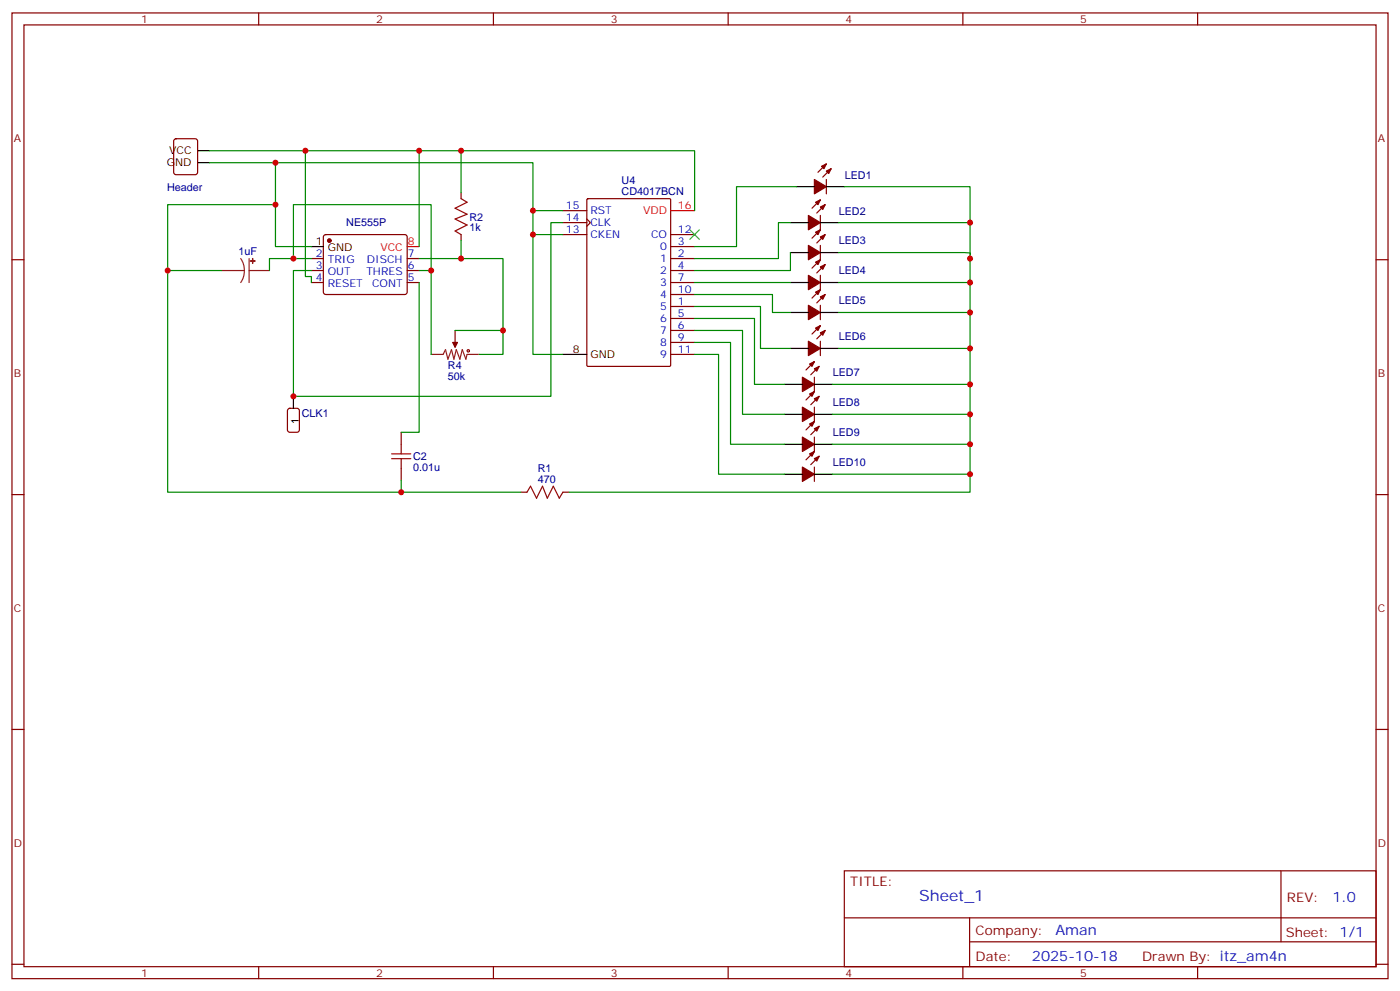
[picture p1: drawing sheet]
<svg xmlns="http://www.w3.org/2000/svg" width="412mm" height="292mm" viewBox="0 0 412 292" stroke-linecap="round" stroke-linejoin="round" font-family="sans-serif">
<g fill="none" stroke="#870000" stroke-width=".35">
<path d="M3.5 3.8h405.4v284.3h-405.4zM7.1 7.3h398.2v277.3h-398.2zM76.2 3.8v3.5M145.3 3.8v3.5M214.5 3.8v3.5M283.6 3.8v3.5M352.8 3.8v3.5M51.4 41.1l.5-.2h5.6l.7 .4v9.4l-.5 .7h-5.8l-.7-.4v-9.4zM135.8 56.7v1.8M172.9 58.7l.3-.2h24l.3 .2 .1 48.8-.2 .3-24.2 .1-.3-.2zM241.7 58.8l-2.5 2.5M243.4 52.8v4.3"/>
<path d="M243.4 48.3l-2.5 2.4M244.8 49.7l-2.4 2.4M3.5 76.5h3.6M91.7 76.1h3.5M91.7 79.7h3.5M95.5 69.3l.5-.2h23.2l.5 .2 .2 .5v16.5l-.7 .4-23.5-.1-.5-.6v-16.2zM119.9 76.1h3.6M119.9 79.7h3.6M135.8 69.1v1.7M165.8 69.1h7.1M165.8 62h7.1M165.8 65.5h7.1"/>
<path d="M172.9 64.5l1 1-1 1.1M197.6 76.1h7M197.6 79.7h7M197.6 72.6h7M197.6 69.1h7M241.7 63.4v4.3l-2.5 2.4M241.7 72.2v4.3l-2.5 2.5M243.1 77.9l-2.5 2.5M243.1 69.1l-2.5 2.4M243.1 60.3l-2.5 2.4M405.3 76.5h3.6M91.7 83.2h3.5"/>
<path d="M119.9 83.2h3.6M134.1 97.3v3.5M197.6 83.2h7M197.6 90.2h7M197.6 93.8h7M197.6 97.3h7M197.6 86.7h7M241.7 81.1v4.2l-2.5 2.5M241.7 89.9v4.2M241.7 95.9l-2.5 2.5M243.1 97.3l-2.5 2.5M243.1 86.7l-2.5 2.5"/>
<path d="M197.6 100.8h7M197.6 104.4h7M239.9 111.1v4.2l-2.5 2.5M239.9 119.9v4.2l-2.5 2.5M239.9 106.5l-2.5 2.4M241.3 116.7l-2.5 2.5M241.3 107.9l-2.5 2.4M241.7 100.5v4.2M118.2 127.3v3.5M118.2 137.9v3.5M239.9 128.7v4.2l-2.5 2.5M239.9 137.5v4.2"/>
<path d="M241.3 134.3l-2.5 2.5M241.3 125.5l-2.5 2.5M3.5 145.6h3.6M153.5 144.9h1.7M165.8 144.9h1.8M405.3 145.6h3.6M3.5 214.8h3.6M405.3 214.8h3.6M248.7 256.4h156.6v28.2h-156.6zM377.3 256.4v20.9M248.7 270.2h156.5M285.6 277.3h119.6"/>
<path d="M285.6 270.2v14.2M3.5 283.9h3.6M76.2 284.6v3.5M145.3 284.6v3.5M214.5 284.6v3.5M283.6 284.6v3.5M352.8 284.6v3.5M405.3 283.9h3.6"/>
</g>
<g fill="#870000" stroke="#870000" stroke-width=".35">
<path d="M238.5 133.6l1.4-.7-.7 1.4z"/>
<path d="M239.9 135l1.4-.7-.7 1.4z"/>
<path d="M236.4 137.5l3.5 2.1-3.5 2.1z"/>
<path d="M238.5 124.8l1.4-.7-.7 1.4z"/>
<path d="M239.9 126.2l1.4-.7-.7 1.4z"/>
<path d="M236.4 128.7l3.5 2.1-3.5 2.1z"/>
<path d="M238.5 116l1.4-.7-.7 1.4z"/>
<path d="M239.9 117.4l1.4-.7-.7 1.4z"/>
<path d="M236.4 119.9l3.5 2.1-3.5 2.1z"/>
<path d="M238.5 107.2l1.4-.7-.7 1.4z"/>
<path d="M239.9 108.6l1.4-.7-.7 1.4z"/>
<path d="M236.4 111.1l3.5 2.1-3.5 2.1z"/>
<path d="M240.2 96.6l1.5-.7-.8 1.4z"/>
<path d="M241.7 98l1.4-.7-.7 1.4z"/>
<path d="M238.1 100.5l3.6 2.1-3.6 2.1z"/>
<path d="M240.2 86l1.5-.7-.8 1.4z"/>
<path d="M241.7 87.4l1.4-.7-.7 1.4z"/>
<path d="M238.1 89.9l3.6 2.1-3.6 2.1z"/>
<path d="M240.2 77.2l1.5-.7-.8 1.4z"/>
<path d="M241.7 78.6l1.4-.7-.7 1.4z"/>
<path d="M238.1 81.1l3.6 2.1-3.6 2.1z"/>
<path d="M240.2 68.4l1.5-.7-.8 1.4z"/>
<path d="M241.7 69.8l1.4-.7-.7 1.4z"/>
<path d="M238.1 72.2l3.6 2.2-3.6 2.1z"/>
<path d="M240.2 59.5l1.5-.7-.8 1.5z"/>
<path d="M241.7 61l1.4-.7-.7 1.4z"/>
<path d="M238.1 63.4l3.6 2.1-3.6 2.2z"/>
<path d="M242 49l1.4-.7-.7 1.4z"/>
<path d="M243.4 50.4l1.4-.7-.7 1.4z"/>
<path d="M239.9 52.8l3.5 2.2-3.5 2.1z"/>
<path d="M133.3 100.8h1.5l-.7 1.4z"/>
<circle cx="97" cy="70.8" r=".53"/>
</g>
<g fill="none" stroke="#000" stroke-width=".35">
<path d="M58.2 47.9h3.5M58.2 44.4h3.5M234.6 55h5.3M243.4 55h5.3M91.7 72.6h3.5M232.8 74.4h5.3M232.8 65.5h5.3M241.7 74.4h5.2M241.7 65.5h5.2M232.8 92h5.3M232.8 83.2h5.3M241.7 92h5.2"/>
<path d="M241.7 83.2h5.2M86.4 116.7v3.5M165.8 104.4h7.1M231.1 113.2h5.3M232.8 102.6h5.3M239.9 113.2h5.3M241.7 102.6h5.2M231.1 139.6h5.3M231.1 130.8h5.3M231.1 122h5.3M239.9 139.6h5.3M239.9 130.8h5.3"/>
<path d="M239.9 122h5.3"/>
</g>
<path d="M119.9 72.6h3.6M197.6 62h7" fill="none" stroke="#f00" stroke-width=".35"/>
<path d="M65.3 79.7h6.7M70.9 76.1l.8 1.7 .3 1.9M72 79.7l-.3 1.8-.8 1.7M73.4 79.7h6M73.4 76.1v7.1M127 104.4h3.5l.7-1.5 .7 2.9 1.1-2.9 .7 2.9 .7-2.9 1.1 2.9 .7-2.9 1 2.9 .4-1.4h3.5M134.1 100.8v1.4" fill="none" stroke="#8c2424" stroke-width=".35"/>
<g fill="#8c2424" stroke="#8c2424" stroke-width=".35">
<path d="M74.4 76.1v1.4z"/>
<path d="M73.7 76.8l1.4 .1z"/>
</g>
<g fill="none" stroke="#a10000" stroke-width=".35">
<path d="M135.8 58.5l1.8 1-3.5 1.8 3.5 1.8-3.5 1.4 3.5 1.8-3.5 1.7 1.7 1.1M115.4 133.6h5.6M115.4 135h5.6M118.2 130.8v2.8M118.2 135v2.9M155.2 144.9l1.1-1.7 1.7 3.5 1.8-3.5 1.4 3.5 1.8-3.5 1.7 3.5 1.1-1.8"/>
<circle cx="137.9" cy="103.3" r=".35"/>
</g>
<path d="M84.9 120.4l.5-.2h2.1l.6 .5 .1 5.9-.5 .6-2.3 .1-.7-.5v-5.9z" fill="none" stroke="#900" stroke-width=".35"/>
<path d="M203.2 67.7l2.8 2.8M206 67.7l-2.8 2.8" fill="none" stroke="#3c3" stroke-width=".35"/>
<g fill="none" stroke="#008700" stroke-width=".35">
<path d="M61.7 44.4h142.9v17.6M61.7 47.9h95.3v21.2h8.8M81.1 47.9v12.4h-31.7v19.4h15.9M90 44.4v37h1.7v1.8M123.5 44.4v28.2M135.8 44.4v12.3M234.6 55h-17.6v17.6h-12.4M248.7 55h37.1v89.9h-118.2M49.4 79.7v65.2h104.1M81.1 60.3v12.3h10.6M86.4 76.1v-15.8h40.6v44.1M91.7 76.1h-12.3v3.6"/>
<path d="M123.5 76.1h24.7v28.3h-7.1M123.5 79.7h3.5M135.8 70.8v5.3M157 69.1v35.3h8.8M157 62h8.8M165.8 65.5h-3.5v51.2h-75.9v-37h5.3M232.8 65.5h-3.5v10.6h-24.7M232.8 74.4v5.3h-28.2M246.9 65.5h38.9M246.9 74.4h37.1l1.9 .1-.1 1.6M123.5 83.2v44.1h-5.3M134.1 97.3h14.1"/>
<path d="M204.6 83.2h28.2M204.6 86.7h22.9v5.3h5.3M204.6 90.2h19.4v12.4h8.8M204.6 93.8h17.6v19.4h8.9M204.6 97.3h14.1v24.7h12.4M246.9 83.2h38.9M246.9 92h38.9M204.6 100.8h10.6v30h15.9M204.6 104.4h7.1v35.2h19.4M245.2 113.2h40.6M246.9 102.6h38.9M245.2 122h40.6"/>
<path d="M245.2 130.8h40.6M245.2 139.6h40.6M118.2 141.4v3.5"/>
</g>
<g fill="#c00">
<circle cx="81.1" cy="60.3" r=".88"/>
<circle cx="157" cy="62" r=".88"/>
<circle cx="157" cy="69.1" r=".88"/>
<circle cx="86.4" cy="76.1" r=".88"/>
<circle cx="135.8" cy="44.4" r=".88"/>
<circle cx="285.8" cy="76.1" r=".88"/>
<circle cx="285.8" cy="83.2" r=".88"/>
<circle cx="285.8" cy="65.5" r=".88"/>
<circle cx="285.8" cy="92" r=".88"/>
<circle cx="285.8" cy="113.2" r=".88"/>
<circle cx="285.8" cy="102.6" r=".88"/>
<circle cx="285.8" cy="122" r=".88"/>
<circle cx="285.8" cy="130.8" r=".88"/>
<circle cx="285.8" cy="139.6" r=".88"/>
<circle cx="127" cy="79.7" r=".88"/>
<circle cx="123.5" cy="44.4" r=".88"/>
<circle cx="86.4" cy="116.7" r=".88"/>
<circle cx="148.2" cy="97.3" r=".88"/>
<circle cx="135.8" cy="76.1" r=".88"/>
<circle cx="81.1" cy="47.9" r=".88"/>
<circle cx="49.4" cy="79.7" r=".88"/>
<circle cx="118.2" cy="144.9" r=".88"/>
<circle cx="90" cy="44.4" r=".88"/>
</g>
<text font-size="4.6" fill="#00f" x="270.8" y="265.4">Sheet_1</text>
<g font-size="4.2" fill="#00f">
<text x="392.5" y="265.7">1.0</text>
<text x="310.9" y="275.2">Aman</text>
<text x="304" y="283">2025-10-18</text>
</g>
<g font-size="3.9" fill="#800">
<text x="250.5" y="261">TITLE:</text>
<text x="379.1" y="265.7">REV:</text>
<text x="287.4" y="275.2">Company:</text>
<text x="378.7" y="275.8">Sheet: 1/1</text>
<text x="287.4" y="282.9">Date:</text>
<text x="336.4" y="282.9">Drawn By: itz_am4n</text>
</g>
<g font-size="3.2" fill="#800">
<text x="41.6" y="6.8">1</text>
<text x="110.8" y="6.8">2</text>
<text x="179.9" y="6.8">3</text>
<text x="249.1" y="6.8">4</text>
<text x="318.2" y="6.8">5</text>
<text x="4.1" y="41.9">A</text>
<text x="405.9" y="41.9">A</text>
<text x="4.1" y="111.1">B</text>
<text x="405.9" y="111.1">B</text>
<text x="4.1" y="180.2">C</text>
<text x="405.9" y="180.2">C</text>
<text x="4.1" y="249.3">D</text>
<text x="405.9" y="249.3">D</text>
<text x="41.6" y="287.6">1</text>
<text x="110.8" y="287.6">2</text>
<text x="179.9" y="287.6">3</text>
<text x="249.1" y="287.6">4</text>
<text x="318.2" y="287.6">5</text>
</g>
<g font-size="3.2">
<text x="49.8" y="45.4">VCC</text>
<text x="49.2" y="49">GND</text>
<text x="93.1" y="72.2">1</text>
<text x="96.6" y="74">GND</text>
<text x="168.7" y="104">8</text>
<text x="173.9" y="105.4">GND</text>
<text x="88" y="124.8" transform="rotate(-90 88 124.8)">1</text>
</g>
<g font-size="3.2" fill="#000080">
<text x="248.8" y="52.6">LED1</text>
<text x="49.2" y="56.3">Header</text>
<text x="183.1" y="57.3">CD4017BCN</text>
<text x="183.1" y="54.1">U4</text>
<text x="138.3" y="64.9">R2</text>
<text x="247.1" y="63.2">LED2</text>
<text x="102" y="66.6">NE555P</text>
<text x="138.3" y="68">1k</text>
<text x="247.1" y="72">LED3</text>
<text x="70.2" y="75.1">1uF</text>
<text x="247.1" y="80.8">LED4</text>
<text x="247.1" y="89.6">LED5</text>
<text x="247.1" y="100.2">LED6</text>
<text x="131.9" y="111.8">50k</text>
<text x="132" y="108.6">R4</text>
<text x="245.3" y="110.8">LED7</text>
<text x="245.3" y="119.6">LED8</text>
<text x="88.9" y="122.8">CLK1</text>
<text x="245.3" y="128.4">LED9</text>
<text x="121.7" y="135.5">C2</text>
<text x="245.3" y="137.2">LED10</text>
<text x="121.7" y="138.6">0.01u</text>
<text x="158.4" y="142.1">470</text>
<text x="158.4" y="138.9">R1</text>
</g>
<g font-size="3.2" fill="#00f">
<text x="166.7" y="61.7">15</text>
<text x="166.7" y="65.2">14</text>
<text x="173.9" y="63.1">RST</text>
<text x="166.7" y="68.7">13</text>
<text x="173.9" y="66.6">CLK</text>
<text x="173.9" y="70.1">CKEN</text>
<text x="191.8" y="70.1">CO</text>
<text x="199.7" y="68.7">12</text>
<text x="93.1" y="75.8">2</text>
<text x="96.6" y="77.5">TRIG</text>
<text x="108.1" y="77.5">DISCH</text>
<text x="120.1" y="75.8">7</text>
<text x="194.5" y="77.2">1</text>
<text x="194.5" y="73.7">0</text>
<text x="199.7" y="75.8">2</text>
<text x="199.7" y="72.2">3</text>
<text x="93.1" y="79.3">3</text>
<text x="93.1" y="82.8">4</text>
<text x="96.6" y="81.1">OUT</text>
<text x="107.9" y="81.1">THRES</text>
<text x="120.1" y="82.8">5</text>
<text x="120.1" y="79.3">6</text>
<text x="194.5" y="80.7">2</text>
<text x="199.7" y="79.3">4</text>
<text x="199.7" y="82.8">7</text>
<text x="96.6" y="84.6">RESET</text>
<text x="109.6" y="84.6">CONT</text>
<text x="194.5" y="84.2">3</text>
<text x="194.5" y="87.8">4</text>
<text x="199.7" y="89.9">1</text>
<text x="199.7" y="86.4">10</text>
<text x="194.5" y="91.3">5</text>
<text x="194.5" y="94.8">6</text>
<text x="199.7" y="93.4">5</text>
<text x="194.5" y="98.4">7</text>
<text x="194.5" y="101.9">8</text>
<text x="199.7" y="96.9">6</text>
<text x="199.7" y="100.5">9</text>
<text x="194.5" y="105.4">9</text>
<text x="199.7" y="104">11</text>
</g>
<g font-size="3.2" fill="#f00">
<text x="189.4" y="63.1">VDD</text>
<text x="199.7" y="61.7">16</text>
<text x="112" y="74">VCC</text>
<text x="120.1" y="72.2">8</text>
</g>
</svg>
